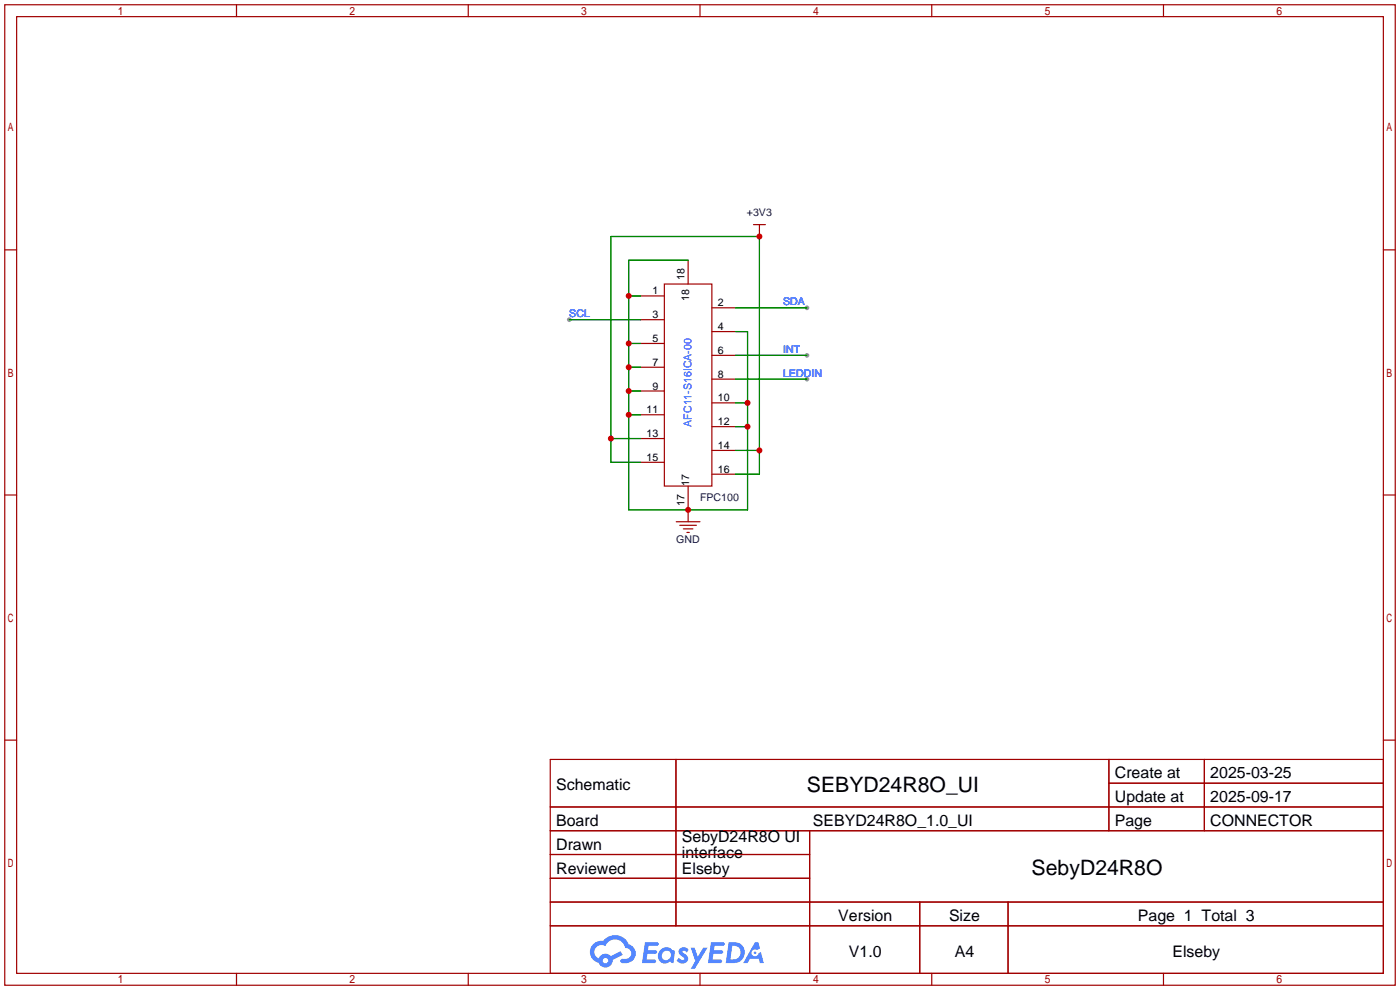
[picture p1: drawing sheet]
<svg xmlns="http://www.w3.org/2000/svg" width="299mm" height="212mm" viewBox="0 0 299 212" stroke-linecap="round" stroke-linejoin="round" font-family="sans-serif">
<g fill="#999">
<circle cx="172.5" cy="65.8" r=".51"/>
<circle cx="121.7" cy="68.3" r=".51"/>
<circle cx="172.5" cy="75.9" r=".51"/>
<circle cx="172.5" cy="81" r=".51"/>
</g>
<g fill="none" stroke="#a10000" stroke-width=".25">
<path d="M1 1h297.2v209.6h-297.2zM3.6 3.6h292.1v204.4h-292.1zM50.5 1v2.6M100.1 1v2.6M149.6 1v2.6M199.1 1v2.6M248.7 1v2.6M1 53.4h2.6M295.7 53.4h2.5M1 105.8h2.6M295.7 105.8h2.5M1 158.2h2.6"/>
<path d="M295.7 158.2h2.5M117.6 162.3h178.1v45.7h-178.1zM117.6 172.5h178.1M117.6 177.5h178.1M144.5 162.3v35.6M173 177.5v30.5M237 162.3v15.2M237 167.4h58.7M257.4 162.3v15.2M117.6 182.6h55.4M117.6 192.8h178.1M117.6 187.7h55.4"/>
<path d="M117.6 197.9h178.1M196.6 192.8v15.2M215.4 192.8v15.2M50.5 208v2.6M100.1 208v2.6M149.6 208v2.6M199.1 208v2.6M248.7 208v2.6"/>
</g>
<g fill="#5487ff">
<path d="M145.3 202.7a1.3 1.3 0 0 1 1.9 .3l-.4 .6a.54 .54 0 0 0-.9-.2l.1 .2a1.34 1.34 0 0 1 .9 1.8 1.47 1.47 0 0 1-2.3-.1l.5-.6 .8 .5a.31 .31 0 0 0 .4-.3 .31 .31 0 0 0-.3-.4 1.12 1.12 0 0 1-.7-1.8z"/>
<path d="M147.6 202.5h.9l.6 2 1.2-2h.9l-2.7 4.6h-.9l1-1.7z"/>
<path d="M137.8 201.4h1.7a1.31 1.31 0 0 1 1.2 .2 .4 .4 0 0 1-.3 .5l-1.8 .1-.1 .9h1.6a.4 .4 0 0 1 .4 .4 .4 .4 0 0 1-.5 .4h-1.6l-.2 1.2h1.4a.46 .46 0 0 1 .5 0 .46 .46 0 0 1 .1 .5l-.4 .2h-2.6z"/>
<path d="M151.9 201.4h1.7a1.32 1.32 0 0 1 1.2 .2 .39 .39 0 0 1-.3 .5l-1.8 .1-.1 .9h1.6a.4 .4 0 0 1 .4 .4 .4 .4 0 0 1-.4 .4h-1.7l-.2 1.2h1.4a.46 .46 0 0 1 .5 0 .46 .46 0 0 1 .1 .5l-.4 .2h-2.6z"/>
<path d="M161.3 201.4h.8l.3 1.3-.6 .4a.75 .75 0 0 0-1.1 .3 .75 .75 0 0 0 .5 1 .75 .75 0 0 0 .9-.7l.5-.2 .6 2.3h-.8l-.3-.9h-1.8l-.5 .9h-1z"/>
<path d="M155.7 201.4l-.6 4.4h1.5a2.27 2.27 0 0 0 2.6-2.2 2.27 2.27 0 0 0-2.7-2.2zM156.5 202.1a1.5 1.5 0 0 1 1.8 1.6 1.5 1.5 0 0 1-1.9 1.4h-.3z"/>
<path d="M141.2 203a1.6 1.6 0 0 0-.3 2.3 1.6 1.6 0 0 0 2.3 .2l.7 .3 .3-2.4-.1-.3-.5-.1a1.58 1.58 0 0 0-2.4 0zM141.8 203.5a.98 .98 0 0 1 1.6 .4 .98 .98 0 0 1-1.1 1.3 .94 .94 0 0 1-.9-.7 .94 .94 0 0 1 .4-1z"/>
<path d="M126.8 201.8a2.37 2.37 0 0 0 1.1 4 1.54 1.54 0 0 0 1.8 1 1.54 1.54 0 0 0 1.2-1.6l2.2-1.1-.5-.8-2 1a1.57 1.57 0 0 0-2.7 .5 1.5 1.5 0 0 1-.7-2.1 1.5 1.5 0 0 1 2.2-.5 2.23 2.23 0 0 1 2.3-1.4 2.23 2.23 0 0 1 2 1.8 1.16 1.16 0 0 1 1.2 1.1 1.16 1.16 0 0 1-1.1 1.2h-.7a.47 .47 0 0 0-.5 .4 .47 .47 0 0 0 .4 .5 2.17 2.17 0 0 0 2.5-.9 2.17 2.17 0 0 0-.3-2.7l-.8-.4a3.2 3.2 0 0 0-5.5-.7l-1.1 .1zM128.8 205.3a.6 .6 0 0 1 1.2 0 .6 .6 0 0 1-1.2 0z"/>
<circle cx="161.4" cy="203.6" r=".28"/>
</g>
<g fill="none" stroke="#a10000" stroke-width=".25">
<path d="M147.1 55.6v5.1M161 48h2.6M162.3 48v2.5M136.9 63.2h5.1M136.9 68.3h5.1M136.9 73.4h5.1M136.9 78.5h5.1M142 60.7h10.1v43.2h-10.1zM152.1 65.8h5.1M152.1 70.9h5.1M152.1 75.9h5.1M136.9 83.6h5.1"/>
<path d="M136.9 88.6h5.1M136.9 93.7h5.1M136.9 98.8h5.1M152.1 81h5.1M152.1 86.1h5.1M152.1 91.2h5.1M152.1 96.3h5.1M144.5 111.5h5.1M145.3 112.3h3.5M146 113h2.1M146.8 113.8h.5M147.1 103.9v7.6"/>
<path d="M152.1 101.3h5.1"/>
</g>
<g fill="none" stroke="#008700" stroke-width=".25">
<path d="M147.1 55.6h-12.7v53.4h25.4v-38.1h-2.6M121.7 68.3h15.2M134.4 78.5h2.5M134.4 73.4h2.5M134.4 63.2h2.5M157.2 65.8h15.3M157.2 75.9h15.3M130.6 93.7h6.3M134.4 88.6h2.5M134.4 83.6h2.5M136.9 98.8h-6.3v-48.3h31.7v50.8h-5.1M157.2 91.2h2.6"/>
<path d="M157.2 86.1h2.6M157.2 96.3h5.1M157.2 81h15.3"/>
</g>
<g fill="#c00">
<circle cx="147.1" cy="109" r=".63"/>
<circle cx="134.4" cy="88.6" r=".63"/>
<circle cx="134.4" cy="83.6" r=".63"/>
<circle cx="134.4" cy="78.5" r=".63"/>
<circle cx="134.4" cy="73.4" r=".63"/>
<circle cx="134.4" cy="63.2" r=".63"/>
<circle cx="159.8" cy="91.2" r=".63"/>
<circle cx="159.8" cy="86.1" r=".63"/>
<circle cx="162.3" cy="96.3" r=".63"/>
<circle cx="162.3" cy="50.5" r=".63"/>
<circle cx="130.6" cy="93.7" r=".63"/>
</g>
<g font-size="4.5">
<text x="172.5" y="169.2">SEBYD24R8O_UI</text>
<text x="220.5" y="187">SebyD24R8O</text>
</g>
<g font-size="3.4">
<text x="238.3" y="166.4">Create at</text>
<text x="258.7" y="166.4">2025-03-25</text>
<text x="118.9" y="168.9">Schematic</text>
<text x="238.3" y="171.4">Update at</text>
<text x="258.7" y="171.4">2025-09-17</text>
<text x="118.9" y="176.5">Board</text>
<text x="145.7" y="179.9">SebyD24R8O UI</text>
<text x="173.7" y="176.5">SEBYD24R8O_1.0_UI</text>
<text x="238.3" y="176.5">Page</text>
<text x="258.7" y="176.5">CONNECTOR</text>
<text x="118.9" y="181.6">Drawn</text>
<text x="145.7" y="183.3">interface</text>
<text x="118.9" y="186.7">Reviewed</text>
<text x="145.7" y="186.7">Elseby</text>
<text x="179.2" y="196.8">Version</text>
<text x="202.8" y="196.8">Size</text>
<text x="243.2" y="196.8">Page 1 Total 3</text>
<text x="181.4" y="204.5">V1.0</text>
<text x="204.1" y="204.5">A4</text>
<text x="250.6" y="204.5">Elseby</text>
</g>
<g font-size="2.3" fill="#000080">
<text x="159.6" y="46.2">+3V3</text>
<text x="149.6" y="107.2">FPC100</text>
<text x="144.5" y="116">GND</text>
</g>
<g font-size="2.3">
<text x="146.3" y="59.9" transform="rotate(-90 146.3 59.9)">18</text>
<text x="139.5" y="62.9">1</text>
<text x="147.3" y="64.2" transform="rotate(-90 147.3 64.2)">18</text>
<text x="153.4" y="65.5">2</text>
<text x="139.5" y="68">3</text>
<text x="153.4" y="70.6">4</text>
<text x="139.5" y="73.1">5</text>
<text x="153.4" y="75.6">6</text>
<text x="139.5" y="78.2">7</text>
<text x="139.5" y="83.3">9</text>
<text x="153.4" y="80.7">8</text>
<text x="138.2" y="88.3">11</text>
<text x="153.4" y="85.8">10</text>
<text x="138.2" y="93.4">13</text>
<text x="153.4" y="90.9">12</text>
<text x="153.4" y="96">14</text>
<text x="138.2" y="98.5">15</text>
<text x="153.4" y="101">16</text>
<text x="147.3" y="103.9" transform="rotate(-90 147.3 103.9)">17</text>
<text x="146.3" y="108.2" transform="rotate(-90 146.3 108.2)">17</text>
</g>
<g font-size="2.3" fill="#00f">
<text x="167.4" y="65.2">SDA</text>
<text x="121.7" y="67.8">SCL</text>
<text x="167.4" y="75.4">INT</text>
<text x="167.4" y="80.5">LEDDIN</text>
<text x="147.8" y="91.2" transform="rotate(-90 147.8 91.2)">AFC11-S16ICA-00</text>
</g>
</svg>
